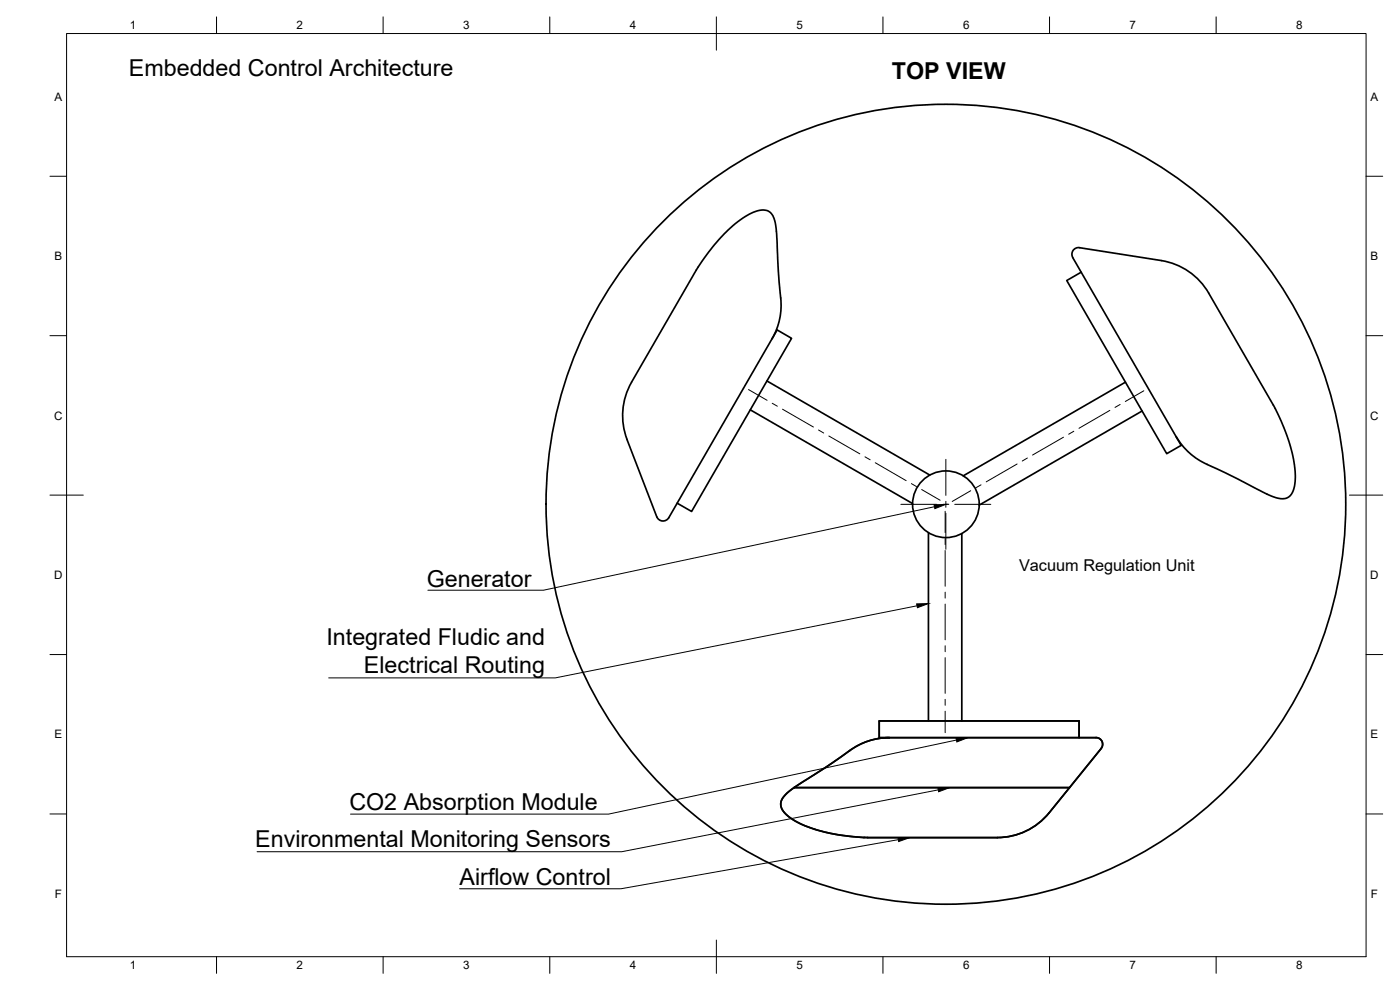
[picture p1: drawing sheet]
<svg xmlns="http://www.w3.org/2000/svg" width="420mm" height="297mm" viewBox="0 0 420 297" stroke-linecap="round" stroke-linejoin="round" font-family="sans-serif">
<!-- layer: Visible -->
<g fill="none" stroke="#000" stroke-width=".51">
<path d="M324 74.3l24.5 3.9a20 20 0 0 1 14.2 9.7l19.5 33.7a51.8 51.8 0 0 1 6.5 21.4 6.8 6.8 0 0 1-2.3 6.3 7.7 7.7 0 0 1-6.2-1l-9.8-5.1-8.1-3.9M324 74.3a2 2 0 0 0-2 .8 2 2 0 0 0 0 2.2l31 53.7M324.5 81.7l-4.4 2.5 30 51.9 4.4-2.5-1.5-2.6M230.2 114.3l48.9 28.2M231.7 101.6l1.5-2.6 4.4 2.5-30 52-4.4-2.5M231.7 101.6l-31 53.7M231.7 101.6a20.5 20.5 0 0 0 2.4-13.8l-.5-6a107.9 107.9 0 0 0-1.1-15.6 3.7 3.7 0 0 0-5.2-2.9 31.4 31.4 0 0 0-12.9 10.2l-5.3 7.3-19.6 33.9a20.1 20.1 0 0 0-1.3 17.2l8.9 23.2M337.8 114.7l-48.7 28.1M225.2 123l48.7 28.1M342.8 123.3l-48.9 28.3M353 131a20 20 0 0 0 9.3 8.3M197.1 155a2 2 0 0 0 1.7 1.3 2 2 0 0 0 1.9-1"/>
<path d="M278.6 159.9v56.4M288.6 160.1v56.2M263.9 216.3h59.9v5v-5h-59.9v5h2.9h-2.9zM238.3 236.3a7.7 7.7 0 0 0-4 4.8 6 6 0 0 0 3.6 4.8 47.6 47.6 0 0 0 21.4 5.4M266.8 221.3h62.1a2 2 0 0 1 1.8 1.1 2 2 0 0 1-.2 2.2M266.9 221.3a20.7 20.7 0 0 0-13.2 4.9l-6.1 4.2-9.3 5.9M330.5 224.6l-9.5 11.7h-82.7M330.5 224.6l-15.6 19.3 6.1-7.6h-82.7M259.3 251.3h1.1M260.4 251.3h38.9M314.9 243.9a20 20 0 0 1-15.6 7.4"/>
<circle cx="283.9" cy="151.3" r="10"/>
<circle cx="283.9" cy="151.3" r="120"/>
</g>
<!-- layer: BORDER -->
<g fill="none" stroke="#000" stroke-width=".3">
<path d="M20 10.1h390v276.9h-390zM65 5.1v5M115 5.1v5M165 5.1v5M215 5.1v10M265 5.1v5M315 5.1v5M365 5.1v5M15 52.9h5M410 52.9h5M15 100.7h5M410 100.7h5"/>
<path d="M15 148.6h10M405 148.6h10M15 196.4h5M410 196.4h5M15 244.2h5M410 244.2h5M65 287v5M115 287v5M165 287v5M215 282.1v9.9M265 287v5M315 287v5"/>
<path d="M365 287v5"/>
</g>
<!-- layer: Smart Centers -->
<g fill="none" stroke="#000" stroke-width=".3">
<path d="M224.6 116.9l5.6 3.2M343.3 117.2l-5.6 3.3M231.8 121l1.5 .9M234.8 122.8l9.3 5.3M245.7 129l1.5 .9M248.8 130.8l9.2 5.4M259.6 137.1l1.5 .9M262.7 138.8l9.2 5.4M283.9 137.8v10.8M305.2 139.2l-9.2 5.4M308.3 137.4l-1.5 .9M319.2 131.2l-9.3 5.3"/>
<path d="M322.3 129.4l-1.6 .9M333.1 123.1l-9.3 5.4M336.2 121.4l-1.6 .8M270.4 151.3h10.8M273.5 145.1l1.6 .9M276.6 146.9l5.6 3.2M283 151.3h1.8M283.7 153.4v6.4M283.9 150.4v1.8M283.9 154v10.8M286.5 151.3h10.8M291.3 147.2l-5.5 3.3"/>
<path d="M294.4 145.5l-1.5 .9M283.7 161.6v1.8M283.7 165.2v10.7M283.7 177.7v1.8M283.7 181.3v10.7M283.7 193.7v1.8M283.7 197.3v10.7M283.7 209.8v1.8M283.7 213.4v6.4"/>
</g>
<!-- layer: Leaders -->
<path d="M280.3 151.5l3.6-.2-3.3 1.3zM275.1 181.2l3.5-.1-3.3 1.2zM281.5 236.4l3.5-.1-3.3 1.3zM286.9 221.5l3.6-.2-3.3 1.3zM269.5 251.4l3.5-.1-3.3 1.2z" fill="#000" stroke="#000" stroke-width=".3"/>
<path d="M280.4 152l-117.3 25.1h-34.7M275.2 181.8l-108.6 21.6h-68M281.6 237l-95 18.6h-109.4M287 222l-104.4 22.3h-77.4M269.6 251.9l-83.2 14.8h-48.5" fill="none" stroke="#000" stroke-width=".3"/>
<g font-size="7">
<text x="38.7" y="22.7">Embedded Control Architecture</text>
<text x="267.7" y="23.6">TOP VIEW</text>
<text x="128.1" y="176.1">Generator</text>
<text x="98" y="193.6">Integrated Fludic and</text>
<text x="109.2" y="201.9">Electrical Routing</text>
<text x="104.9" y="242.9">CO2 Absorption Module</text>
<text x="76.6" y="254.1">Environmental Monitoring Sensors</text>
<text x="137.9" y="265.7">Airflow Control</text>
</g>
<text font-size="4.9" x="305.8" y="171.2">Vacuum Regulation Unit</text>
<g font-size="3.5">
<text x="39" y="8.8">1</text>
<text x="89" y="8.8">2</text>
<text x="139" y="8.8">3</text>
<text x="189" y="8.8">4</text>
<text x="239" y="8.8">5</text>
<text x="289" y="8.8">6</text>
<text x="339" y="8.8">7</text>
<text x="389" y="8.8">8</text>
<text x="16.3" y="30.2">A</text>
<text x="411.3" y="30.2">A</text>
<text x="16.3" y="78">B</text>
<text x="411.3" y="78">B</text>
<text x="16.2" y="125.9">C</text>
<text x="411.2" y="125.9">C</text>
<text x="16.2" y="173.7">D</text>
<text x="411.2" y="173.7">D</text>
<text x="16.3" y="221.6">E</text>
<text x="411.3" y="221.6">E</text>
<text x="16.4" y="269.4">F</text>
<text x="411.4" y="269.4">F</text>
<text x="39" y="290.8">1</text>
<text x="89" y="290.8">2</text>
<text x="139" y="290.8">3</text>
<text x="189" y="290.8">4</text>
<text x="239" y="290.8">5</text>
<text x="289" y="290.8">6</text>
<text x="339" y="290.8">7</text>
<text x="389" y="290.8">8</text>
</g>
</svg>
